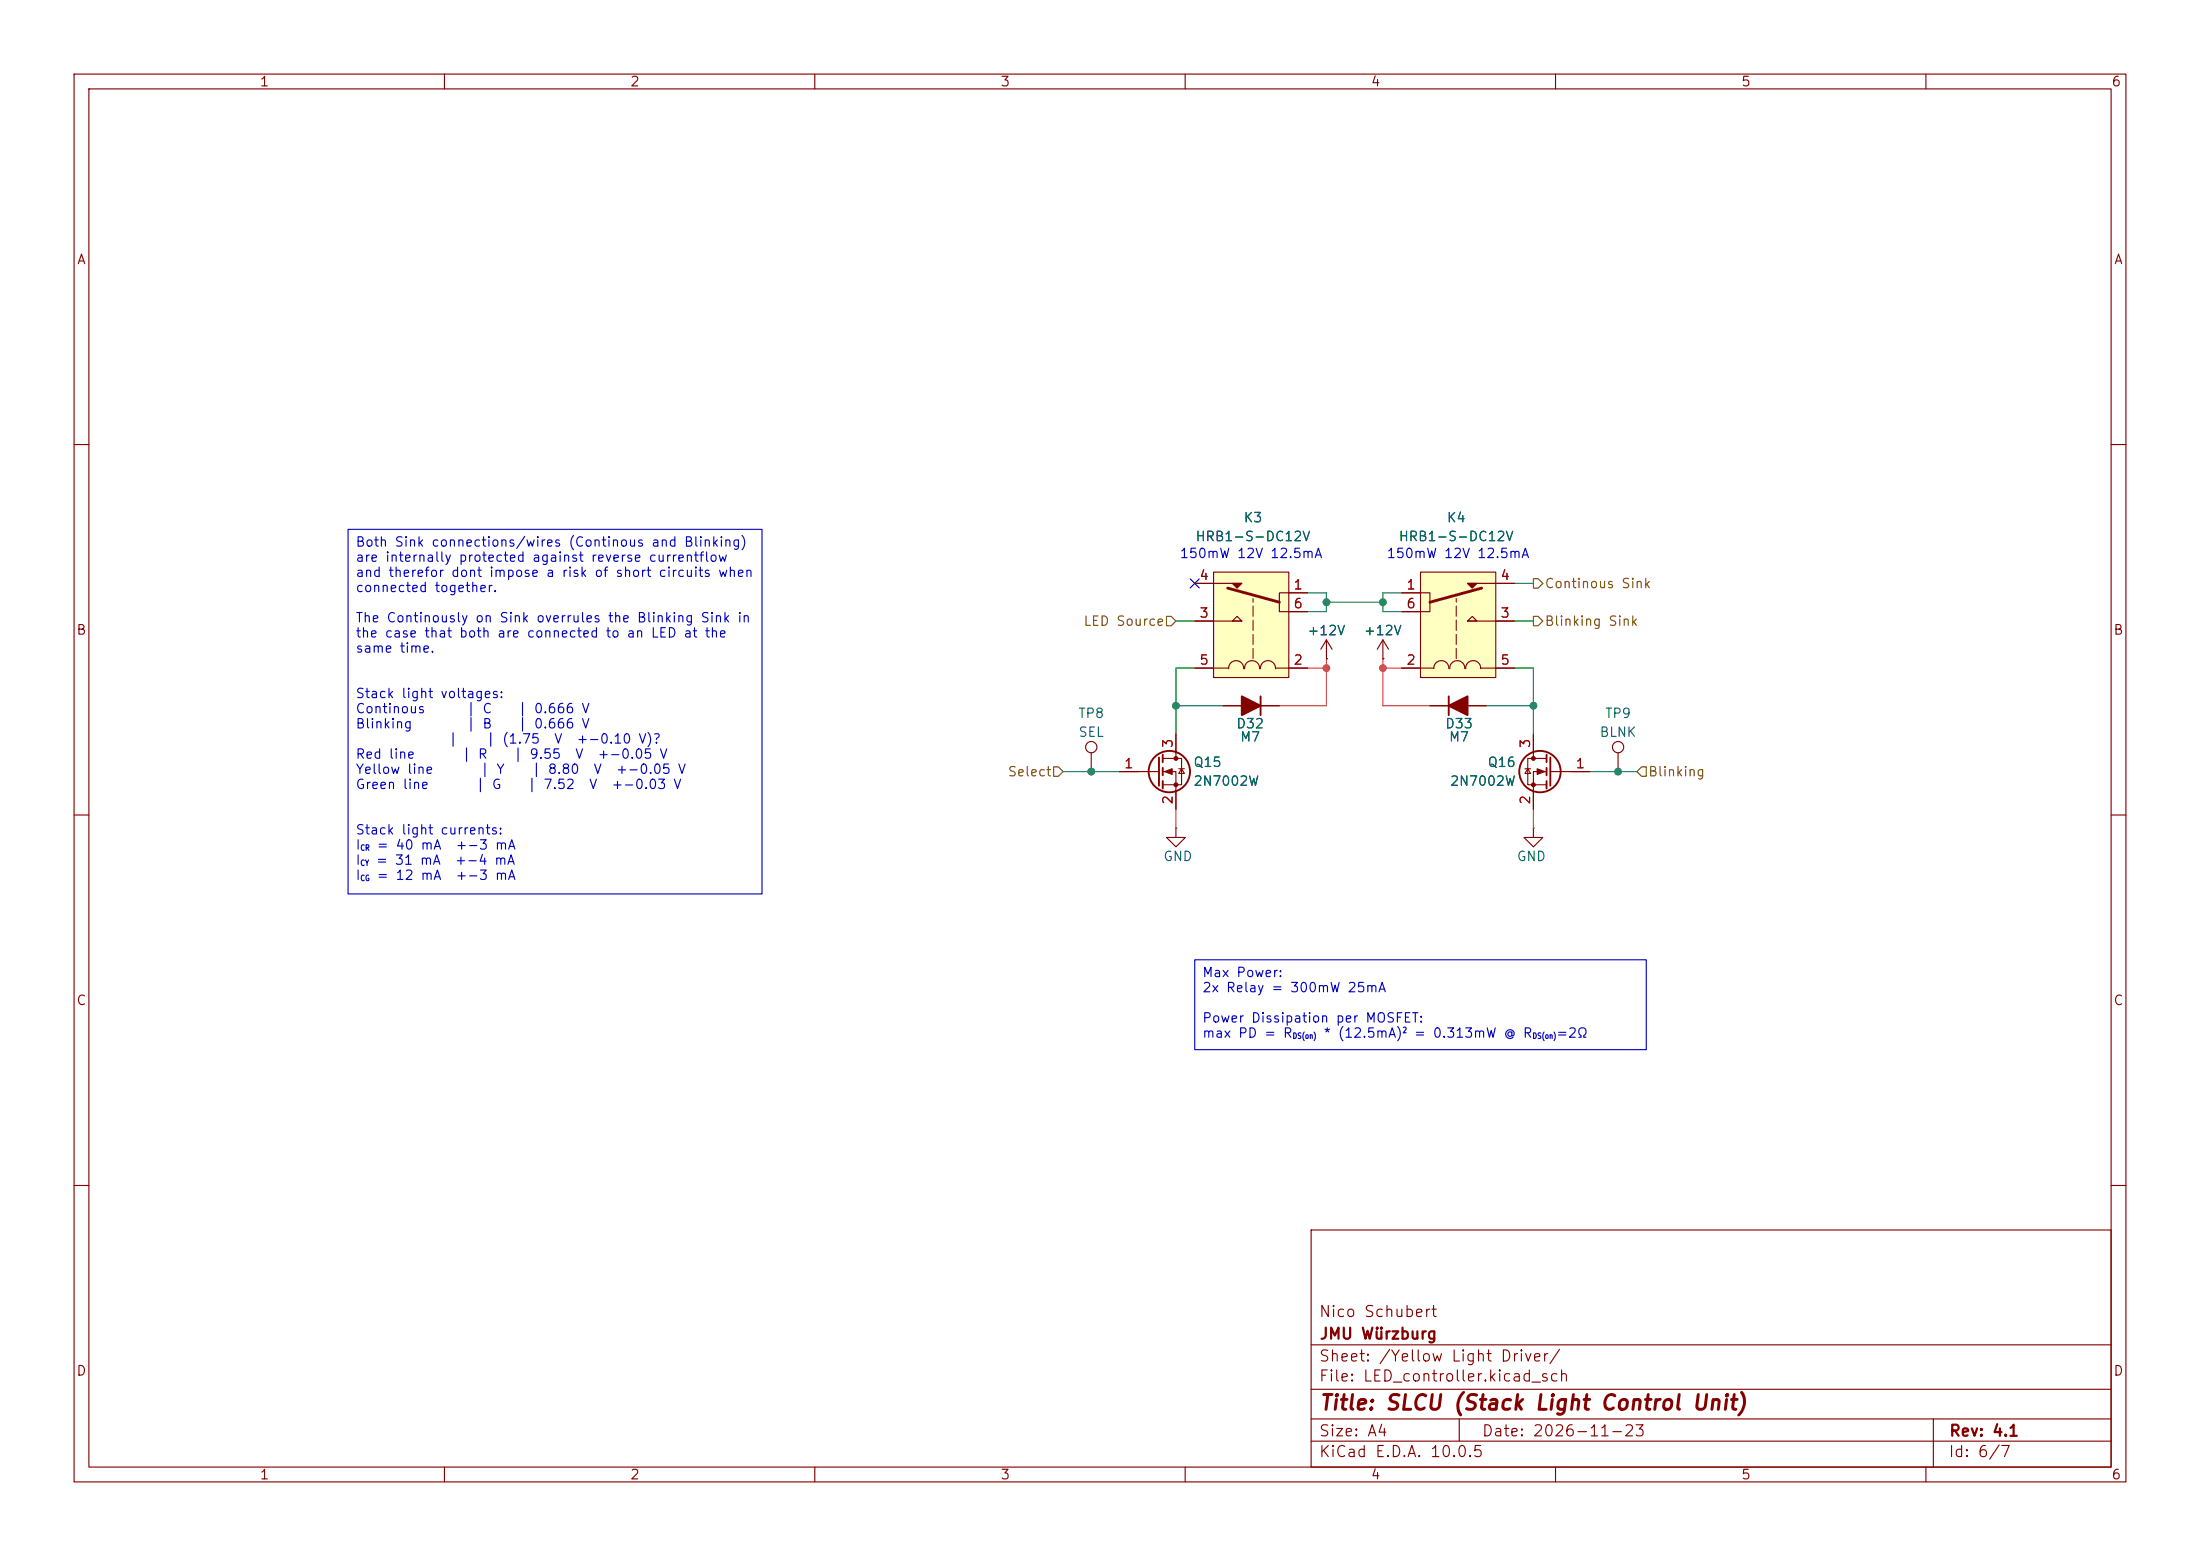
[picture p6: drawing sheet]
<svg xmlns="http://www.w3.org/2000/svg" width="297mm" height="210mm" viewBox="0 0 297 210" stroke-linecap="round" stroke-linejoin="round" font-family="sans-serif">
<g fill="none" stroke="#840000" stroke-width=".15">
<path d="M10 10h277v190h-277zM12 12h273v186h-273zM60 10v2M110 10v2M160 10v2M210 10v2M260 10v2M10 60h2M285 60h2M165.1 95.3h7.6M179.1 88.9h.1M179.1 86.4l-.8 1.2"/>
<path d="M179.1 86.4l.7 1.2M179.1 86.4v2.5M186.7 88.9h.1M186.7 86.4l-.8 1.2M186.7 86.4l.8 1.2M186.7 86.4v2.5M193 95.3h7.7M207 99.1v3.3M10 110h2M205.9 103.8h.7M206.2 103.8l.4 .6h-.7zM208.8 102.4h-2.6v3.5h2.6"/>
<path d="M208.8 104.1h-1.8v5.1M209.3 104.1h5.3M218.4 101.6v2.5M285 110h2M10 160h2M177 166h108v32h-108zM285 160h2M60 198v2M110 198v2M160 198v2M177 194.5h108M177 191.5h108"/>
<path d="M177 187.5h108M177 181.5h108M197 191.5v3M210 198v2M260 198v2M261 191.5v6.5"/>
<circle cx="218.4" cy="100.8" r=".76"/>
</g>
<g fill="none" stroke="#840000" stroke-width=".25">
<path d="M170.2 94v2.5M195.6 94v2.5M208.8 101.9v1M208.8 103.6v1M208.8 105.4v1M209.3 102.2v3.8"/>
<circle cx="207.9" cy="104.1" r="2.79"/>
</g>
<g fill="#840000" stroke="#840000" stroke-width=".15">
<path d="M207.5 103.8l1 .3-1 .4z"/>
<circle cx="207" cy="102.4" r=".25"/>
<circle cx="207" cy="105.9" r=".25"/>
</g>
<g fill="#840000" stroke="#840000" stroke-width=".25">
<path d="M167.6 94l2.6 1.3-2.6 1.2z"/>
<path d="M195.6 95.3l2.5-1.3v2.5z"/>
</g>
<path d="M163.8 77.2h10.2v14.2h-10.2z" fill="#ffffc2"/>
<path d="M161.3 78.7h6.3M163.8 77.2h10.2v14.2h-10.2zM161.3 90.2h4.6M161.3 83.8h6.3M165.9 90.3a1.01 1.01 0 0 1 1-1.1 1.01 1.01 0 0 1 1 1.1M166.4 83.8l.6-.6 .6 .6zM168 90.3a1.01 1.01 0 0 1 1-1.1 1.01 1.01 0 0 1 1 1.1M170.2 90.3a1.01 1.01 0 0 1 1-1.1 1.01 1.01 0 0 1 1 1.1M172.2 90.2h4.3M176.5 80h-3.8v2.6h3.8" fill="none" stroke="#840000" stroke-width=".15"/>
<path d="M165.7 79.4l7 1.9" fill="none" stroke="#840000" stroke-width=".38"/>
<path d="M169.2 88.9v-8.1" fill="none" stroke="#840000" stroke-width=".14" stroke-dasharray="1.4 .5"/>
<path d="M166.4 78.7h1.2l-.6 .7z" fill="#840000" stroke="#840000" stroke-width=".15"/>
<path d="M191.8 77.2h10.1v14.2h-10.1z" fill="#ffffc2"/>
<g fill="none" stroke="#840000" stroke-width=".15">
<path d="M161.3 78.7h2.5M191.8 77.2h10.1v14.2h-10.1zM198.1 78.7h6.4M158.7 99.1v3.3M161.3 90.2h2.5M161.3 83.8h2.5M165.1 95.3h2.5M170.2 95.3h2.5M174 90.2h2.5M174 80h2.5M174 82.6h2.5M179.1 88.9h.1"/>
<path d="M186.7 88.9h.1M189.2 80h3.8v2.6h-3.8M189.2 90.2h4.4M193 95.3h2.6M193.6 90.3a1.01 1.01 0 0 1 1-1.1 1.01 1.01 0 0 1 1 1.1M195.7 90.3a1.01 1.01 0 0 1 1-1.1 1.01 1.01 0 0 1 1 1.1M197.9 90.3a1.01 1.01 0 0 1 1-1.1 1.01 1.01 0 0 1 1 1.1M198.1 83.8l.7-.6 .6 .6zM198.1 83.8h6.4M198.1 95.3h2.6M199.9 90.2h4.6M207 99.1v2.5"/>
<path d="M147.3 101.6v2.5M151.1 104.1h5.4M157 102.4h2.5v3.5h-2.5M157 104.1h1.7v5.1M158.7 111.8v1.2h-1.2l1.2 1.3 1.3-1.3h-1.3M158.7 111.8h.1M159.1 103.8h.8M159.5 103.8l.4 .6h-.8zM207 111.8v1.2h1.3l-1.3 1.3-1.3-1.3h1.3M207 111.8h.1M207 106.7v2.5M212.1 104.1h2.5"/>
<circle cx="147.3" cy="100.8" r=".76"/>
</g>
<path d="M200 79.4l-7 1.9" fill="none" stroke="#840000" stroke-width=".38"/>
<path d="M196.6 88.9v-8.1" fill="none" stroke="#840000" stroke-width=".14" stroke-dasharray="1.4 .5"/>
<g fill="#840000" stroke="#840000" stroke-width=".15">
<path d="M198.1 78.7h1.3l-.6 .7z"/>
<path d="M157.2 104.1l1-.3v.7z"/>
<circle cx="158.7" cy="102.4" r=".25"/>
<circle cx="158.7" cy="105.9" r=".25"/>
</g>
<g fill="none" stroke="#840000" stroke-width=".25">
<path d="M156.5 102.2v3.8M157 101.9v1M157 103.6v1M157 105.4v1"/>
<circle cx="157.9" cy="104.1" r="2.79"/>
</g>
<path d="M207 78.1h.6l.7 .6-.7 .7h-.6zM157.5 83.2h.6l.6 .6-.6 .7h-.6zM207 83.2h.6l.7 .6-.7 .7h-.6zM142.2 103.5h.7l.6 .6-.6 .7h-.7zM221.6 103.5h.6v1.3h-.6l-.6-.7z" fill="none" stroke="#725600" stroke-width=".15"/>
<path d="M204.5 78.7h2.5M158.7 83.8h2.6M158.7 95.3h6.4M161.3 90.2h-2.6v8.9M176.5 80h2.6v2.6h-2.6M179.1 81.3h7.6M189.2 80h-2.5v2.6h2.5M200.7 95.3h6.3M204.5 83.8h2.5M204.5 90.2h2.5v8.9M143.5 104.1h7.6M214.6 104.1h6.4" fill="none" stroke="#009600" stroke-width=".15"/>
<path d="M176.5 90.2h2.6M179.1 88.9v6.4h-6.4M186.7 90.2h2.5M186.7 88.9v6.4h6.3M158.7 109.2v2.6M207 109.2v2.6" fill="none" stroke="#ff2c33" stroke-width=".15"/>
<path d="M160.7 78.1l1.2 1.2M161.9 78.1l-1.2 1.2" fill="none" stroke="#000084" stroke-width=".15"/>
<path d="M47 71.4h55.9v49.3h-55.9zM161.3 129.5h60.9v12.2h-60.9z" fill="none" stroke="#0000c2" stroke-width=".15"/>
<g fill="#009600" stroke="#009600" stroke-width=".14">
<circle cx="158.7" cy="95.3" r=".46"/>
<circle cx="147.3" cy="104.1" r=".46"/>
<circle cx="179.1" cy="81.3" r=".46"/>
<circle cx="186.7" cy="81.3" r=".46"/>
<circle cx="218.4" cy="104.1" r=".46"/>
<circle cx="207" cy="95.3" r=".46"/>
</g>
<g fill="#ff2c33" stroke="#ff2c33" stroke-width=".14">
<circle cx="186.7" cy="90.2" r=".46"/>
<circle cx="179.1" cy="90.2" r=".46"/>
</g>
<text font-size="2" fill="#840000" x="178" y="190.8">Title: SLCU (Stack Light Control Unit)</text>
<g font-size="1.5" fill="#840000">
<text x="178" y="178.1">Nico Schubert</text>
<text x="178" y="184.1">Sheet: /Yellow Light Driver/</text>
<text x="178" y="181.1">JMU Würzburg</text>
<text x="178" y="186.8">File: LED_controller.kicad_sch</text>
<text x="178" y="197">KiCad E.D.A. 10.0.5</text>
<text x="178" y="194.2">Size: A4</text>
<text x="200" y="194.2">Date: 2026-11-23</text>
<text x="263" y="197">Id: 6/7</text>
<text x="263" y="194.2">Rev: 4.1</text>
</g>
<g font-size="1.3" fill="#840000">
<text x="35" y="12">1</text>
<text x="85" y="12">2</text>
<text x="135" y="12">3</text>
<text x="185" y="12">4</text>
<text x="235" y="12">5</text>
<text x="285" y="12">6</text>
<text x="10.3" y="36">A</text>
<text x="285.3" y="36">A</text>
<text x="10.2" y="86">B</text>
<text x="285.2" y="86">B</text>
<text x="10.2" y="136">C</text>
<text x="285.2" y="136">C</text>
<text x="10.2" y="186">D</text>
<text x="285.2" y="186">D</text>
<text x="35" y="200">1</text>
<text x="85" y="200">2</text>
<text x="135" y="200">3</text>
<text x="185" y="200">4</text>
<text x="235" y="200">5</text>
<text x="285" y="200">6</text>
</g>
<g font-size="1.3" fill="#006464">
<text x="167.8" y="70.8">K3</text>
<text x="195.2" y="70.8">K4</text>
<text x="161.3" y="73.4">HRB1-S-DC12V</text>
<text x="188.7" y="73.4">HRB1-S-DC12V</text>
<text x="176.4" y="86.1">+12V</text>
<text x="184" y="86.1">+12V</text>
<text x="145.5" y="97.2">TP8</text>
<text x="145.5" y="99.8">SEL</text>
<text x="166.8" y="98.6">D32</text>
<text x="167.3" y="100.4">M7</text>
<text x="195" y="98.6">D33</text>
<text x="195.5" y="100.4">M7</text>
<text x="215.9" y="99.8">BLNK</text>
<text x="216.6" y="97.2">TP9</text>
<text x="161" y="103.8">Q15</text>
<text x="161" y="106.4">2N7002W</text>
<text x="195.7" y="106.4">2N7002W</text>
<text x="200.7" y="103.8">Q16</text>
<text x="157" y="116.5">GND</text>
<text x="204.7" y="116.5">GND</text>
</g>
<g font-size="1.3" fill="#0000c2">
<text x="47.9" y="74.1">Both Sink connections/wires (Continous and Blinking)</text>
<text x="47.9" y="76.1">are internally protected against reverse currentflow</text>
<text x="159.2" y="75.6">150mW 12V 12.5mA</text>
<text x="187.1" y="75.6">150mW 12V 12.5mA</text>
<text x="47.9" y="78.2">and therefor dont impose a risk of short circuits when</text>
<text x="47.9" y="80.2">connected together.</text>
<text x="47.9" y="84.3">The Continously on Sink overrules the Blinking Sink in</text>
<text x="47.9" y="86.4">the case that both are connected to an LED at the</text>
<text x="47.9" y="88.4">same time.</text>
<text x="47.9" y="94.5">Stack light voltages:</text>
<text x="47.9" y="96.6">Continous</text>
<text x="47.9" y="98.6">Blinking</text>
<text x="60.4" y="100.7">|</text>
<text x="62.9" y="96.6">| C</text>
<text x="62.9" y="98.6">| B</text>
<text x="65.5" y="100.7">| (1.75</text>
<text x="69.8" y="96.6">| 0.666 V</text>
<text x="69.8" y="98.6">| 0.666 V</text>
<text x="74.7" y="100.7">V</text>
<text x="77.7" y="100.7">+-0.10 V)?</text>
<text x="47.9" y="102.7">Red line</text>
<text x="47.9" y="104.8">Yellow line</text>
<text x="47.9" y="106.8">Green line</text>
<text x="62.2" y="102.7">| R</text>
<text x="64.1" y="106.8">| G</text>
<text x="64.7" y="104.8">| Y</text>
<text x="69.2" y="102.7">| 9.55</text>
<text x="71.1" y="106.8">| 7.52</text>
<text x="71.7" y="104.8">| 8.80</text>
<text x="77.5" y="102.7">V</text>
<text x="79.4" y="106.8">V</text>
<text x="80" y="104.8">V</text>
<text x="80.6" y="102.7">+-0.05 V</text>
<text x="82.4" y="106.8">+-0.03 V</text>
<text x="83.1" y="104.8">+-0.05 V</text>
<text x="47.9" y="112.9">Stack light currents:</text>
<text x="47.9" y="115">I</text>
<text x="47.9" y="117">I</text>
<text x="47.9" y="119.1">I</text>
<text x="50.7" y="117">= 31 mA</text>
<text x="50.8" y="115">= 40 mA</text>
<text x="50.8" y="119.1">= 12 mA</text>
<text x="61.3" y="117">+-4 mA</text>
<text x="61.4" y="115">+-3 mA</text>
<text x="61.4" y="119.1">+-3 mA</text>
<text x="162.2" y="132.2">Max Power:</text>
<text x="162.2" y="134.2">2x Relay = 300mW 25mA</text>
<text x="162.2" y="138.3">Power Dissipation per MOSFET:</text>
<text x="162.2" y="140.4">max PD = R</text>
<text x="178.6" y="140.4">* (12.5mA)</text>
<text x="190.8" y="140.4">= 0.313mW @ R</text>
<text x="210" y="140.4">=2Ω</text>
</g>
<g font-size="1.3" fill="#a90000">
<text x="161.8" y="83.7">3</text>
<text x="161.8" y="78.6">4</text>
<text x="174.5" y="79.9">1</text>
<text x="174.5" y="82.4">6</text>
<text x="189.8" y="79.9">1</text>
<text x="189.8" y="82.4">6</text>
<text x="202.5" y="83.7">3</text>
<text x="202.5" y="78.6">4</text>
<text x="161.8" y="90">5</text>
<text x="174.5" y="90">2</text>
<text x="189.8" y="90">2</text>
<text x="202.5" y="90">5</text>
<text x="158.6" y="101.1" transform="rotate(-90 158.6 101.1)">3</text>
<text x="206.9" y="101.1" transform="rotate(-90 206.9 101.1)">3</text>
<text x="151.7" y="104">1</text>
<text x="212.6" y="104">1</text>
<text x="158.6" y="108.7" transform="rotate(-90 158.6 108.7)">2</text>
<text x="206.9" y="108.7" transform="rotate(-90 206.9 108.7)">2</text>
</g>
<g font-size="1.3" fill="#725600">
<text x="208.4" y="79.7">Continous Sink</text>
<text x="146.2" y="84.8">LED Source</text>
<text x="208.4" y="84.8">Blinking Sink</text>
<text x="136" y="105.1">Select</text>
<text x="222.4" y="105.1">Blinking</text>
</g>
<g font-size=".8" fill="#0000c2">
<text x="48.6" y="115">CR</text>
<text x="48.6" y="117.1">CY</text>
<text x="48.6" y="119.1">CG</text>
<text x="174.4" y="140.4">DS(on)</text>
<text x="189.3" y="139.6">2</text>
<text x="206.8" y="140.4">DS(on)</text>
</g>
</svg>
